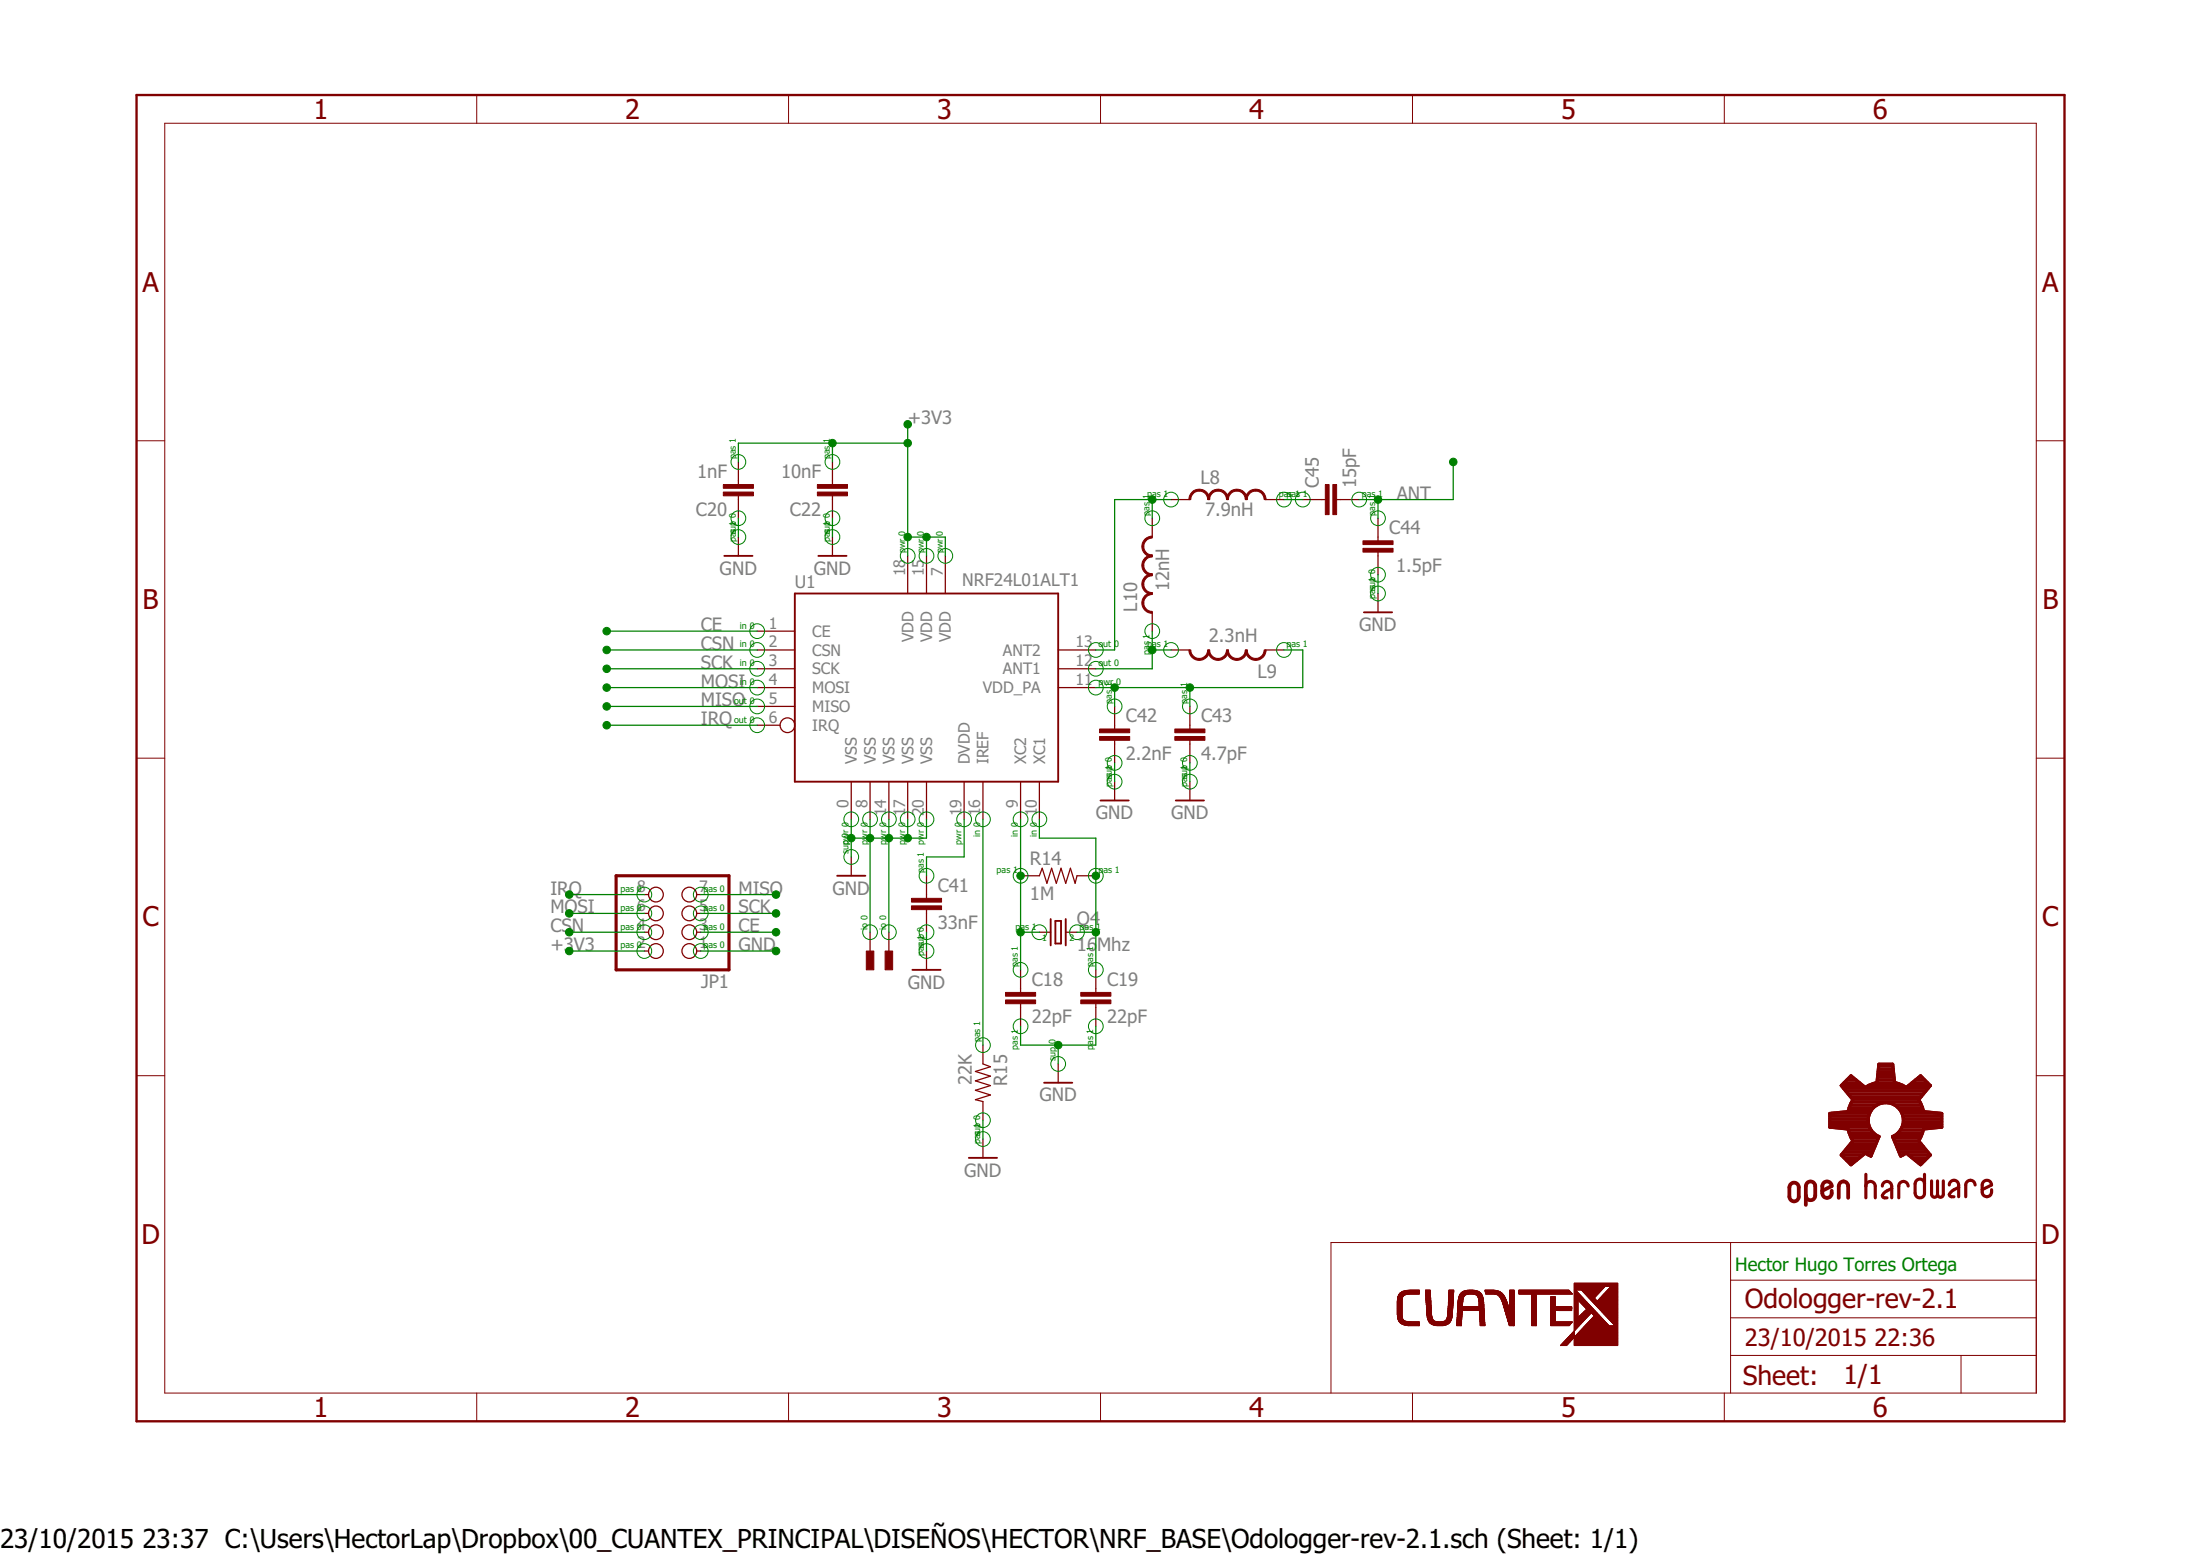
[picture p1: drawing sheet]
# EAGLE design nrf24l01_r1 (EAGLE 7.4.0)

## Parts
C18  22pF  CAP0402-CAP  [0402-CAP]
C19  22pF  CAP0402-CAP  [0402-CAP]
C20  1nF  CAP0402-CAP  [0402-CAP]
C22  10nF  CAP0402-CAP  [0402-CAP]
C41  33nF  CAP0402-CAP  [0402-CAP]
C42  2.2nF  CAP0402-CAP  [0402-CAP]
C43  4.7pF  CAP0402-CAP  [0402-CAP]
C44  1.5pF  CAP0402-CAP  [0402-CAP]
C45  15pF  CAP0402-CAP  [0402-CAP]
GOLD_ORB_SM1  OSHWLOGO_GOLD_ORB_SM  [OSHW2]
JP1  PINHD-2X4  [2X04]
L8  7.9nH  INDUCTOR0402  [C0402]
L9  2.3nH  INDUCTOR0402  [C0402]
L10  12nH  INDUCTOR0402  [C0402]
Q4  16Mhz  CRYSTALHC49S  [HC49/S]
R14  1M  RESISTOR0402-RES  [0402-RES]
R15  22K  RESISTOR0402-RES  [0402-RES]
U1  NRF24L01ALT1  [QFN20_ALT1]
U$1  LOGO-BOT-20MM  [B-20]
U$9  PAD  [PAD-0.008]
U$10  PAD  [PAD-0.008]

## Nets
+3V3: C20.2 C22.2 JP1.2 U1.7(VDD) U1.15(VDD) U1.18(VDD)
ANT: C44.2 C45.2
CE: JP1.3 U1.1(CE)
CSN: JP1.4 U1.2(CSN)
GND: C18.2 C19.2 C20.1 C22.1 C41.2 C42.2 C43.2 C44.1 JP1.1 R15.2 U1.0(VSS) U1.8(VSS) U1.14(VSS) U1.17(VSS) U1.20(VSS) U$9.P$1 U$10.P$1
IRQ: JP1.8 U1.6(IRQ)
MISO: JP1.7 U1.5(MISO)
MOSI: JP1.6 U1.4(MOSI)
N$28: C18.1 Q4.1 R14.1 U1.9(XC2)
N$29: C19.1 Q4.2 R14.2 U1.10(XC1)
N$30: L8.1 L10.2 U1.13(ANT2)
N$31: C42.1 C43.1 L9.1 U1.11(VDD_PA)
N$32: R15.1 U1.16(IREF)
N$33: C41.1 U1.19(DVDD)
N$34: L9.2 L10.1 U1.12(ANT1)
N$35: C45.1 L8.2
SCK: JP1.5 U1.3(SCK)

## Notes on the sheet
- Hector Hugo Torres Ortega
